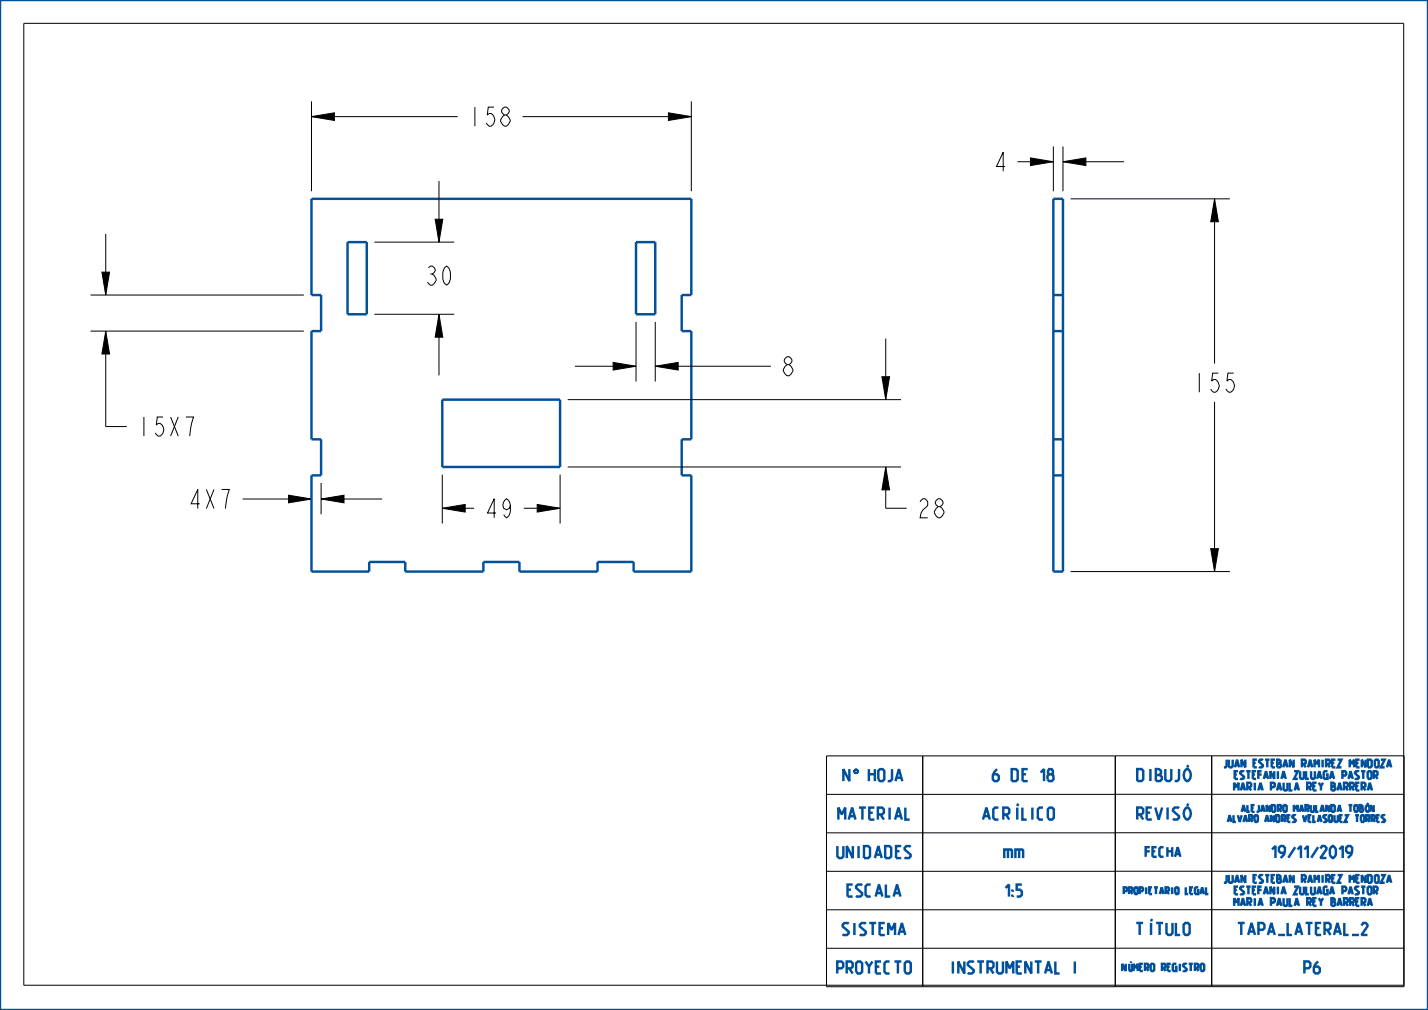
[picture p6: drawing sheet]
<svg xmlns="http://www.w3.org/2000/svg" width="297mm" height="210mm" viewBox="0 0 297 210" stroke-linecap="round" stroke-linejoin="round" font-family="sans-serif">
<g fill="#000">
<path d="M64.8 24.3l4.7-.8v1.5zM139 23.5l4.8 .8-4.8 .7zM214.3 32.8l4.8 .8-4.8 .8zM221.1 33.6l4.7-.8v1.6zM90.5 45.6h1.6l-.8 4.7zM252.6 41.3l.8 4.8h-1.6zM22 68.8l.8 4.8h-1.6zM21.2 56.6h1.6l-.8 4.7zM91.3 65.3l.8 4.8h-1.6zM127.5 75.4l4.8 .7-4.8 .8zM136.3 76.1l4.7-.7v1.5zM183.4 78.3h1.6l-.8 4.8z"/>
<path d="M184.2 97.1l.8 4.8h-1.6zM60 103l4.8 .8-4.8 .7zM66.8 103.8l4.7-.8v1.5zM92 105.7l4.8-.8v1.6zM111.7 104.9l4.8 .8-4.8 .8zM251.8 114.1h1.6l-.8 4.7z"/>
</g>
<g fill="none" stroke="#000" stroke-width=".21">
<path d="M64.8 24.3l4.7-.8v1.5zM139 23.5l4.8 .8-4.8 .7zM214.3 32.8l4.8 .8-4.8 .8zM221.1 33.6l4.7-.8v1.6zM21.2 56.6h1.6l-.8 4.7zM90.5 45.6h1.6l-.8 4.7zM252.6 41.3l.8 4.8h-1.6zM22 68.8l.8 4.8h-1.6zM91.3 65.3l.8 4.8h-1.6zM127.5 75.4l4.8 .7-4.8 .8zM136.3 76.1l4.7-.7v1.5zM183.4 78.3h1.6l-.8 4.8z"/>
<path d="M184.2 97.1l.8 4.8h-1.6zM60 103l4.8 .8-4.8 .7zM66.8 103.8l4.7-.8v1.5zM92 105.7l4.8-.8v1.6zM111.7 104.9l4.8 .8-4.8 .8zM251.8 114.1h1.6l-.8 4.7z"/>
</g>
<path d="M177.9 159.9h.3z" fill="#00509b"/>
<path d="M177.9 159.9h.3z" fill="none" stroke="#00509b" stroke-width=".21"/>
<path d="M177.8 160l.4-.1z" fill="#00509b"/>
<path d="M177.8 160l.4-.1z" fill="none" stroke="#00509b" stroke-width=".21"/>
<path d="M177.8 160h.5z" fill="#00509b"/>
<path d="M177.8 160h.5z" fill="none" stroke="#00509b" stroke-width=".21"/>
<path d="M177.7 160.1l.6-.1z" fill="#00509b"/>
<path d="M177.7 160.1l.6-.1z" fill="none" stroke="#00509b" stroke-width=".21"/>
<path d="M177.7 160.1h.7z" fill="#00509b"/>
<path d="M177.7 160.1h.7z" fill="none" stroke="#00509b" stroke-width=".21"/>
<path d="M177.7 160.1h.7z" fill="#00509b"/>
<path d="M177.7 160.1h.7z" fill="none" stroke="#00509b" stroke-width=".21"/>
<path d="M178 160.1h.4z" fill="#00509b"/>
<path d="M178 160.1h.4z" fill="none" stroke="#00509b" stroke-width=".21"/>
<path d="M178.1 160.1h.3z" fill="#00509b"/>
<path d="M178.1 160.1h.3z" fill="none" stroke="#00509b" stroke-width=".21"/>
<path d="M178.2 160.2h.2z" fill="#00509b"/>
<path d="M178.2 160.2h.2z" fill="none" stroke="#00509b" stroke-width=".21"/>
<path d="M178.2 160.2h.2z" fill="#00509b"/>
<path d="M178.2 160.2h.2z" fill="none" stroke="#00509b" stroke-width=".21"/>
<path d="M178.2 160.2h.2z" fill="#00509b"/>
<path d="M178.2 160.2h.2z" fill="none" stroke="#00509b" stroke-width=".21"/>
<path d="M178.3 160.2h.1l.1 .1z" fill="#00509b"/>
<path d="M178.3 160.2h.1l.1 .1z" fill="none" stroke="#00509b" stroke-width=".21"/>
<path d="M178.3 160.2l.2 .1z" fill="#00509b"/>
<path d="M178.3 160.2l.2 .1z" fill="none" stroke="#00509b" stroke-width=".21"/>
<path d="M178.3 160.3h.2z" fill="#00509b"/>
<path d="M178.3 160.3h.2z" fill="none" stroke="#00509b" stroke-width=".21"/>
<path d="M178.3 160.4l.2-.1v.1z" fill="#00509b"/>
<path d="M178.3 160.4l.2-.1v.1z" fill="none" stroke="#00509b" stroke-width=".21"/>
<path d="M178.3 160.4h.2z" fill="#00509b"/>
<path d="M178.3 160.4h.2z" fill="none" stroke="#00509b" stroke-width=".21"/>
<path d="M178.3 160.5l.2-.1v.1z" fill="#00509b"/>
<path d="M178.3 160.5l.2-.1v.1z" fill="none" stroke="#00509b" stroke-width=".21"/>
<path d="M178.3 160.5h.2z" fill="#00509b"/>
<path d="M178.3 160.5h.2z" fill="none" stroke="#00509b" stroke-width=".21"/>
<path d="M178.3 160.5h.2z" fill="#00509b"/>
<path d="M178.3 160.5h.2z" fill="none" stroke="#00509b" stroke-width=".21"/>
<path d="M178.2 160.6l.3-.1z" fill="#00509b"/>
<path d="M178.2 160.6l.3-.1z" fill="none" stroke="#00509b" stroke-width=".21"/>
<path d="M178.2 160.6l.3-.1z" fill="#00509b"/>
<path d="M178.2 160.6l.3-.1z" fill="none" stroke="#00509b" stroke-width=".21"/>
<path d="M178.1 160.7l.3-.1z" fill="#00509b"/>
<path d="M178.1 160.7l.3-.1z" fill="none" stroke="#00509b" stroke-width=".21"/>
<path d="M177.7 160.7l.7-.1z" fill="#00509b"/>
<path d="M177.7 160.7l.7-.1z" fill="none" stroke="#00509b" stroke-width=".21"/>
<path d="M177.7 160.7l.7-.1z" fill="#00509b"/>
<path d="M177.7 160.7l.7-.1z" fill="none" stroke="#00509b" stroke-width=".21"/>
<path d="M177.7 160.7h.7z" fill="#00509b"/>
<path d="M177.7 160.7h.7z" fill="none" stroke="#00509b" stroke-width=".21"/>
<path d="M177.8 160.8l.6-.1z" fill="#00509b"/>
<path d="M177.8 160.8l.6-.1z" fill="none" stroke="#00509b" stroke-width=".21"/>
<path d="M177.8 160.8h.5z" fill="#00509b"/>
<path d="M177.8 160.8h.5z" fill="none" stroke="#00509b" stroke-width=".21"/>
<path d="M177.9 160.8h.4z" fill="#00509b"/>
<path d="M177.9 160.8h.4z" fill="none" stroke="#00509b" stroke-width=".21"/>
<path d="M178 160.8h.3z" fill="#00509b"/>
<path d="M178 160.8h.3z" fill="none" stroke="#00509b" stroke-width=".21"/>
<path d="M0 0h297v210h-297zM64.8 41.3h79v20h-2v7.5h2v22.5h-2v7.5h2v20h-12v-2h-7.5v2h-16.3v-2h-7.5v2h-16.2v-2h-7.5v2h-12v-20h2v-7.5h-2v-22.5h2v-7.5h-2zM72.3 50.3h4v15h-4zM132.3 50.3h4v15h-4zM219.1 41.3h2v77.5h-2zM219.1 68.8h2M219.1 61.3h2M92 83.1h24.5v14h-24.5zM219.1 98.8h2M219.1 91.3h2" fill="none" stroke="#00509b" stroke-width=".51"/>
<g fill="none" stroke="#000" stroke-width=".21">
<path d="M4.9 4.9h287v200h-287zM64.8 21.1v18.7M64.8 24.3h30.4M91.3 37.6v12.7M108.7 24.3h35.1M143.8 21.1v18.7M211.6 33.6h7.5M219.1 30.5v9.3M221.1 30.5v9.3M221.1 33.6h12.7M22 48.6v12.7M77.9 50.3h16.6"/>
<path d="M222.7 41.3h33.1M252.6 41.3v34.3M18.8 68.8h44.4M18.8 61.3h44.4M22 68.8v19.9h4.4M77.9 65.3h16.6M91.3 65.3v12.7M119.6 76.1h12.7M132.3 66.9v12.4M136.3 76.1h24M136.3 66.9v12.4M184.2 70.4v12.7"/>
<path d="M92 98.7v10.2M116.5 98.7v10.2M118.1 97.1h69.3M118.1 83.1h69.3M184.2 97.1v8.6h4.4M252.6 83.5v35.3M50.5 103.8h14.3M66.8 100.4v6.5M66.8 103.8h12.7M92 105.7h6.6M108.9 105.7h7.6M222.7 118.8h33.1"/>
<path d="M171.9 157.2h60v48h-60zM191.9 157.2v48M252 157.1v48h-20v-48l60 .1v48h-40v-48M231.9 173.2h-60M231.9 165.2h-60M232 165.1l60 .1M232 173.1l60 .1M231.9 181.2h-60M231.9 189.2h-60M231.9 197.2h-60M232 181.1l60 .1M232 189.1l60 .1"/>
<path d="M232 197.1l60 .1"/>
</g>
<g font-size="5.2">
<text x="97.2" y="26.2">158</text>
<text x="206.5" y="35.6">4</text>
<text x="88.1" y="59.3">30</text>
<text x="162.3" y="78.1">8</text>
<text x="247.8" y="81.6">155</text>
<text x="28.3" y="90.7">15X7</text>
<text x="39" y="105.7">4</text>
<text x="42.1" y="105.7">X7</text>
<text x="100.6" y="107.7">49</text>
<text x="190.6" y="107.7">28</text>
</g>
<g font-size="3.3" fill="#00509b">
<text x="175.2" y="162.4">N</text>
<text x="180.6" y="162.4">HOJA</text>
<text x="206.1" y="162.4">6 DE 18</text>
<text x="236.1" y="162.4">DIBUJÓ</text>
<text x="174.1" y="170.4">MATERIAL</text>
<text x="204.1" y="170.4">ACRÍLICO</text>
<text x="236.1" y="170.4">REVISÓ</text>
<text x="174.1" y="178.4">UNIDADES</text>
<text x="209" y="178.4">mm</text>
<text x="263.3" y="178.4">19/11/2019</text>
<text x="176" y="186.4">ESCALA</text>
<text x="208" y="186.4">1:5</text>
<text x="175.1" y="194.4">SISTEMA</text>
<text x="236.1" y="194.4">TÍTULO</text>
<text x="257.4" y="194.4">TAPA_LATERAL_2</text>
<text x="174.1" y="202.4">PROYECTO</text>
<text x="197.3" y="202.4">INSTRUMENTAL I</text>
<text x="271.1" y="202.4">P6</text>
</g>
<text font-size="2.6" fill="#00509b" x="238.1" y="178.1">FECHA</text>
<g font-size="2.1" fill="#00509b">
<text x="254.6" y="159.6">JUAN ESTEBAN RAMIREZ MENDOZA</text>
<text x="256.9" y="162">ESTEFANIA ZULUAGA PASTOR</text>
<text x="256.9" y="164.4">MARIA PAULA REY BARRERA</text>
<text x="254.6" y="183.6">JUAN ESTEBAN RAMIREZ MENDOZA</text>
<text x="256.9" y="186">ESTEFANIA ZULUAGA PASTOR</text>
<text x="256.9" y="188.4">MARIA PAULA REY BARRERA</text>
</g>
<text font-size="2" fill="#00509b" x="233.2" y="201.9">NÚMERO REGISTRO</text>
<g font-size="1.8" fill="#00509b">
<text x="255.5" y="170.9">ALVARO ANDRES VELASQUEZ TORRES</text>
<text x="258.4" y="168.8">ALEJANDRO MARULANDA TOBÓN</text>
<text x="233.4" y="185.9">PROPIETARIO LEGAL</text>
</g>
</svg>
